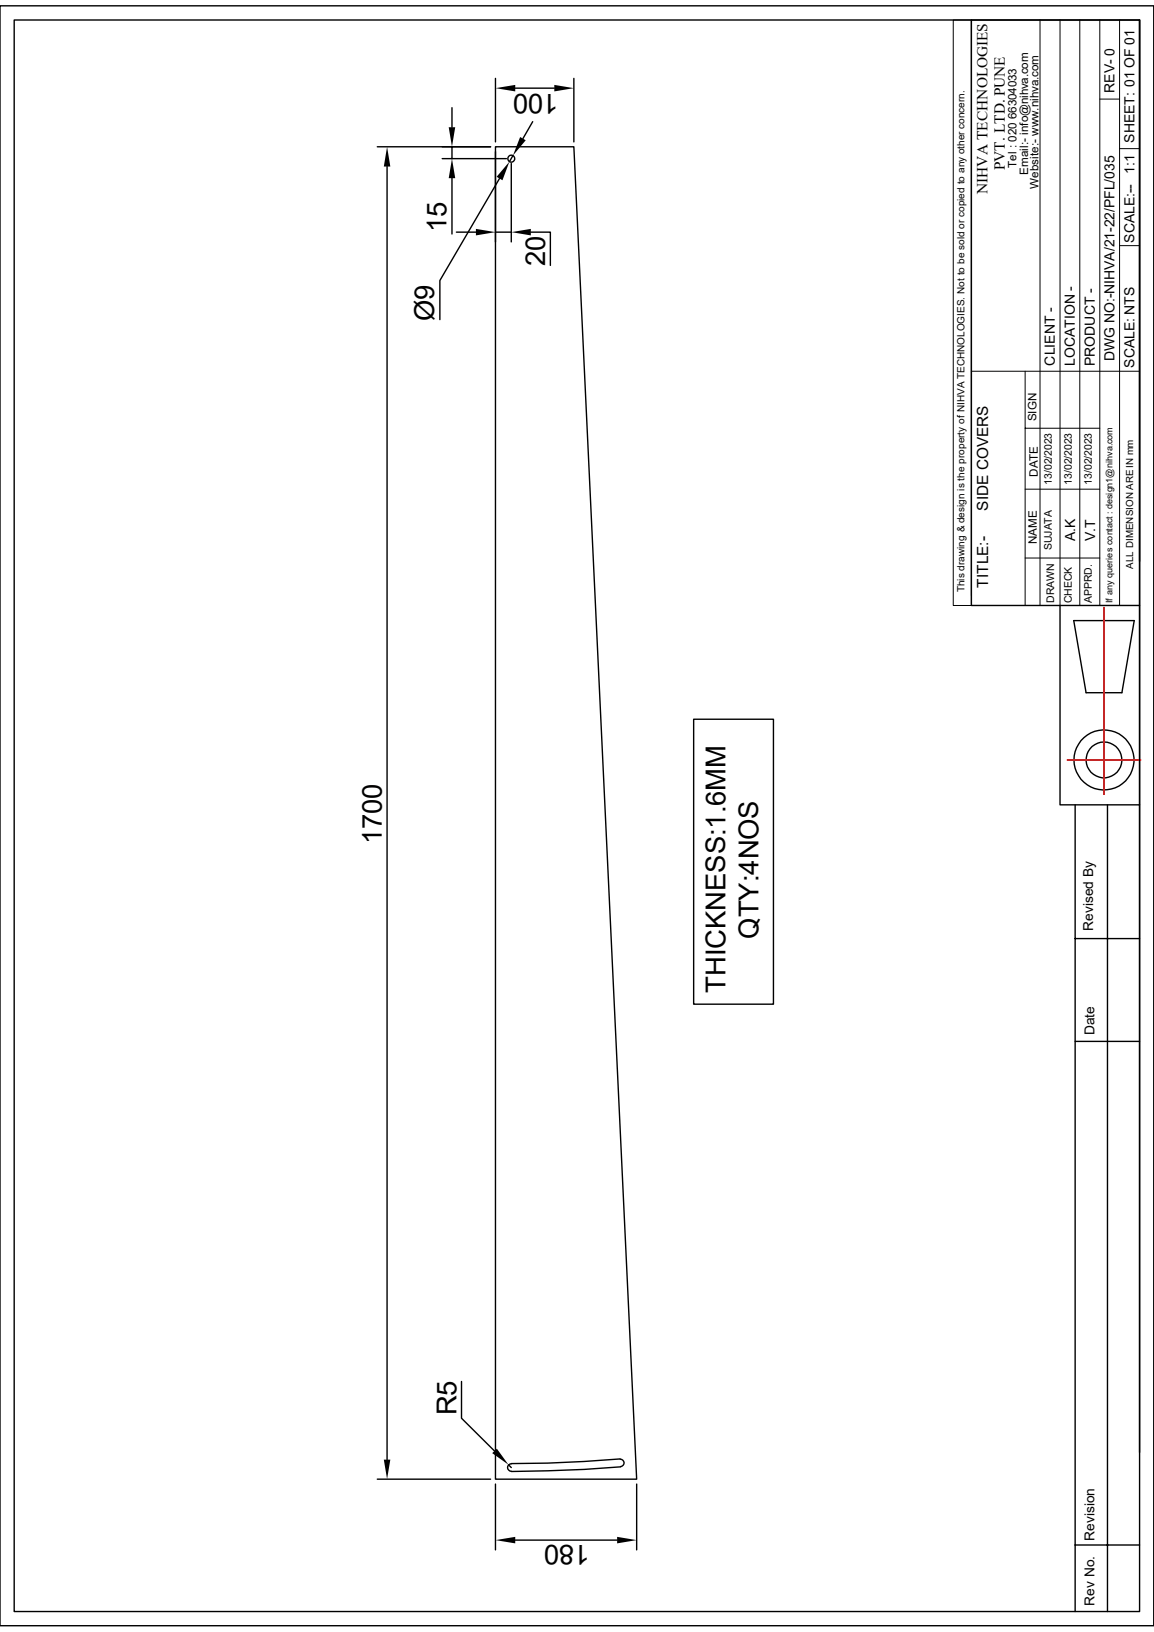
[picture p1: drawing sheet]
<svg xmlns="http://www.w3.org/2000/svg" width="210mm" height="297mm" viewBox="0 0 210 297" stroke-linecap="round" stroke-linejoin="round" font-family="sans-serif">
<g fill="none" stroke="#000" stroke-width=".25">
<path d="M0 1.1h210v294.8h-210zM2.6 3.6h204.8v289.7h-204.8zM82.3 19.6v3.6M90.2 14.3v11.5M93.8 16h7.1M104.4 14.3v11.5M176.8 3.6h30.6v106.6h-30.6zM207.4 3.6v98.6M70.4 30.3v235.3M80.5 28.9h11.7M82.3 26.7v2.2M82.3 32.4v10.2"/>
<path d="M89.3 26.7h-20.6M90.2 26.7h14.2l11.5 242.5h-25.7zM90.2 27.6v16.4M90.9 32.5l-10.8 18.6v7.1M93 29.8v14.2M93.3 28.3l-.6 1.1M96.9 22.1l-1.7 3.1M83.1 42.2h3.5M90.2 42.2h2.8M96.6 42.2h3.6v6.1M192.9 110.2v36.3h14.5v117.8M195.4 112.9h11l-2.2 13.2h-6.5z"/>
<path d="M207.4 110.2v36.3M126.2 130.9h14.6v51.9h-14.6zM195.7 146.5v146.8M201.5 146.5v146.8M195.7 170.8h11.7M195.7 189.5h11.7M84 251.4v6.7l6 6M68.7 269.2h20.6M90.2 270.1v12M92.5 266.6l.5 .5M93 266.4a.68 .68 0 0 0-.6 .7 .68 .68 0 0 0 .6 .7M112.9 265.5l-13.2 .8-6.7 .1"/>
<path d="M112.9 265.6a.7 .7 0 0 1 .7 .6 .7 .7 0 0 1-.7 .8l-6.6 .4-13.3 .4M115.9 270.1v12M93.8 280.3h18.5M195.7 281.2h11.7"/>
<circle cx="93" cy="28.9" r=".63"/>
<circle cx="200.9" cy="138.3" r="3.3"/>
<circle cx="200.9" cy="138.3" r="5.5"/>
</g>
<g fill="none" stroke="#000" stroke-width=".18">
<path d="M173.5 3.6h3.3v106.6h-3.3zM176.8 3.6v104.8M189.3 3.6v106.6M192.9 3.6v106.6M196.5 3.6v106.6M200.2 18h3.6M200.2 3.6v106.6M203.8 3.6v106.6M203.8 27.1h3.6M203.8 44.7h3.6M176.8 67.6h30.6M186.6 67.6v42.6"/>
<path d="M186.6 77.9h13.6M186.6 89h13.6M176.8 110.2h30.6M186.6 101.6h13.6"/>
</g>
<g fill="none" stroke="#f00" stroke-width=".25">
<path d="M200.9 119.8v.3M200.9 118.7v1.1M200.9 117.6v.2M200.9 115.6v.3M200.9 114.4v1.1M200.9 113.3v.3M200.9 112.1v.3M200.9 111v.3M200.9 110.5v.5M200.9 111.3v.8M200.9 112.5v.7M200.9 113.6v.8"/>
<path d="M200.9 115.9v.8M200.9 116.8v.7M200.9 117.9v.8M200.9 117.9h.1M200.9 116.7h.1M200.9 115.6h.1M200.9 112.4h.1M200.9 111.3h.1M194.2 138.3h.5M194.8 138.3h1.1M195.9 138.3h.3M197.4 138.3h-1.1"/>
<path d="M198.5 138.3h-1.1M198.5 138.3h1.7M200.2 138.3h.2M200.5 138.3h.8M200.9 139.5v.3M200.9 138.4v.3M200.9 137.2v.3M200.9 135.3v.3M200.9 134.1v.3M200.9 133v.3M200.9 130.7v.2M200.9 128.7v.3"/>
<path d="M200.9 126.4v.3M200.9 125.3v.3M200.9 124.1v.3M200.9 122.2v.2M200.9 121v.3M200.9 131v1.1M200.9 126.7v1.1M200.9 120.2v.7M200.9 121.3v.8M200.9 122.5l.1 .8M200.9 123.3v.8M200.9 124.5v.7"/>
<path d="M200.9 125.6v.8M200.9 127.9v.8M200.9 129v.8M200.9 129.9v.7M200.9 132.2v.7M200.9 133.3v.8M200.9 134.5v.7M200.9 135.6v.8M200.9 136.4v.8M200.9 137.6v.7M200.9 138.7v.8M200.9 139.9v.7"/>
<path d="M200.9 137.5h.1M200.9 136.4h.1M200.9 135.3h.1M200.9 131h.1M200.9 129.8h.1M200.9 128.7h.1M200.9 124.4h.1M200.9 122.1h.1M201.3 138.3h.3M201.7 138.3h.7M202.5 138.3h.3M203.9 138.3h-1.1"/>
<path d="M205.1 138.3h-1.1M205.1 138.3h1.6M206.8 138.3h.2M207.1 138.3h.5M200.9 143.8v.3M200.9 141.9v1M200.9 140.7v.3M200.9 141v.8M200.9 143v.8M200.9 144.1v.5M200.9 144.1h.1M200.9 143h.1"/>
<path d="M200.9 141.8h.1M200.9 140.7h.1"/>
</g>
<g fill="#000">
<path d="M90.2 16l3.6-.5v1.1zM100.9 15.5l3.5 .5-3.5 .6zM70.4 26.7l.6 3.6h-1.2zM81.7 23.2h1.1l-.5 3.5zM82.3 28.9l.5 3.5h-1.1zM92.7 29.4l-1.3 3.4-1-.6zM94.7 24.9l1 .6-2.4 2.8zM86.6 41.7l3.6 .5-3.6 .6zM93 42.2l3.6-.5v1.1zM69.8 265.6h1.2l-.6 3.6zM89.6 264.5l.8-.8 2.1 2.9zM90.2 280.3l3.6-.6v1.2z"/>
<path d="M112.3 279.7l3.6 .6-3.6 .6z"/>
</g>
<g font-size="5">
<text x="101.6" y="17" transform="rotate(-180 101.6 17)">100</text>
<text x="81.3" y="42.2" transform="rotate(-90 81.3 42.2)">15</text>
<text x="99.2" y="48.4" transform="rotate(-90 99.2 48.4)">20</text>
<text x="79" y="58.4" transform="rotate(-90 79 58.4)">Ø9</text>
<text x="69.5" y="153.7" transform="rotate(-90 69.5 153.7)">1700</text>
<text x="138" y="170.9" transform="rotate(-90 138 170.9)">QTY:4NOS</text>
<text x="132" y="180.7" transform="rotate(-90 132 180.7)">THICKNESS:1.6MM</text>
<text x="83.1" y="257.6" transform="rotate(-90 83.1 257.6)">R5</text>
<text x="107.3" y="281.2" transform="rotate(-180 107.3 281.2)">180</text>
</g>
<g font-size="2.8">
<text x="179.7" y="35.3" transform="rotate(-90 179.7 35.3)">NIHVA TECHNOLOGIES</text>
<text x="182.9" y="31" transform="rotate(-90 182.9 31)">PVT. LTD. PUNE</text>
<text x="179.8" y="93" transform="rotate(-90 179.8 93)">SIDE COVERS</text>
<text x="179.8" y="107" transform="rotate(-90 179.8 107)">TITLE:-</text>
</g>
<g font-size="2.5">
<text x="202.8" y="16.9" transform="rotate(-90 202.8 16.9)">REV- 0</text>
<text x="206.5" y="25.9" transform="rotate(-90 206.5 25.9)">SHEET: 01 OF 01</text>
<text x="206.5" y="31.7" transform="rotate(-90 206.5 31.7)">1:1</text>
<text x="206.5" y="44.2" transform="rotate(-90 206.5 44.2)">SCALE:--</text>
<text x="202.8" y="65.7" transform="rotate(-90 202.8 65.7)">DWG NO:-NIHVA/21-22/PFL/035</text>
<text x="191.9" y="66.5" transform="rotate(-90 191.9 66.5)">CLIENT -</text>
<text x="195.6" y="66.6" transform="rotate(-90 195.6 66.6)">LOCATION -</text>
<text x="199.2" y="66.6" transform="rotate(-90 199.2 66.6)">PRODUCT -</text>
<text x="206.5" y="66.9" transform="rotate(-90 206.5 66.9)">SCALE: NTS</text>
<text x="195.7" y="98.5" transform="rotate(-90 195.7 98.5)">A.K</text>
<text x="199.3" y="98.5" transform="rotate(-90 199.3 98.5)">V.T</text>
<text x="198.9" y="169.4" transform="rotate(-90 198.9 169.4)">Revised By</text>
<text x="199.2" y="188.4" transform="rotate(-90 199.2 188.4)">Date</text>
<text x="199.2" y="280.4" transform="rotate(-90 199.2 280.4)">Revision</text>
<text x="199.2" y="292.2" transform="rotate(-90 199.2 292.2)">Rev No.</text>
</g>
<g font-size="2.1">
<text x="185" y="30.6" transform="rotate(-90 185 30.6)">Tel : 020 66304033</text>
<text x="187.1" y="31.9" transform="rotate(-90 187.1 31.9)">Email:- info@nihva.com</text>
<text x="189" y="34.4" transform="rotate(-90 189 34.4)">Website:- www.nihva.com</text>
<text x="188.6" y="76.7" transform="rotate(-90 188.6 76.7)">SIGN</text>
<text x="188.8" y="86.8" transform="rotate(-90 188.8 86.8)">DATE</text>
<text x="188.7" y="99" transform="rotate(-90 188.7 99)">NAME</text>
</g>
<g font-size="1.9">
<text x="191.4" y="88.3" transform="rotate(-90 191.4 88.3)">13/02/2023</text>
<text x="195.1" y="88.3" transform="rotate(-90 195.1 88.3)">13/02/2023</text>
<text x="198.7" y="88.3" transform="rotate(-90 198.7 88.3)">13/02/2023</text>
<text x="191.4" y="100.2" transform="rotate(-90 191.4 100.2)">SUJATA</text>
<text x="191.9" y="109.7" transform="rotate(-90 191.9 109.7)">DRAWN</text>
<text x="195.1" y="109.8" transform="rotate(-90 195.1 109.8)">CHECK</text>
<text x="198.7" y="109.7" transform="rotate(-90 198.7 109.7)">APPRD.</text>
</g>
<g font-size="1.8">
<text x="175.5" y="107.8" transform="rotate(-90 175.5 107.8)">This drawing &amp; design is the property of NIHVA TECHNOLOGIES. Not to be sold or copied to any other concern.</text>
<text x="206.2" y="103.5" transform="rotate(-90 206.2 103.5)">ALL DIMENSION ARE IN mm</text>
</g>
<text font-size="1.7" x="202.4" y="109.8" transform="rotate(-90 202.4 109.8)">If any queries contact : design1@nihva.com</text>
</svg>
